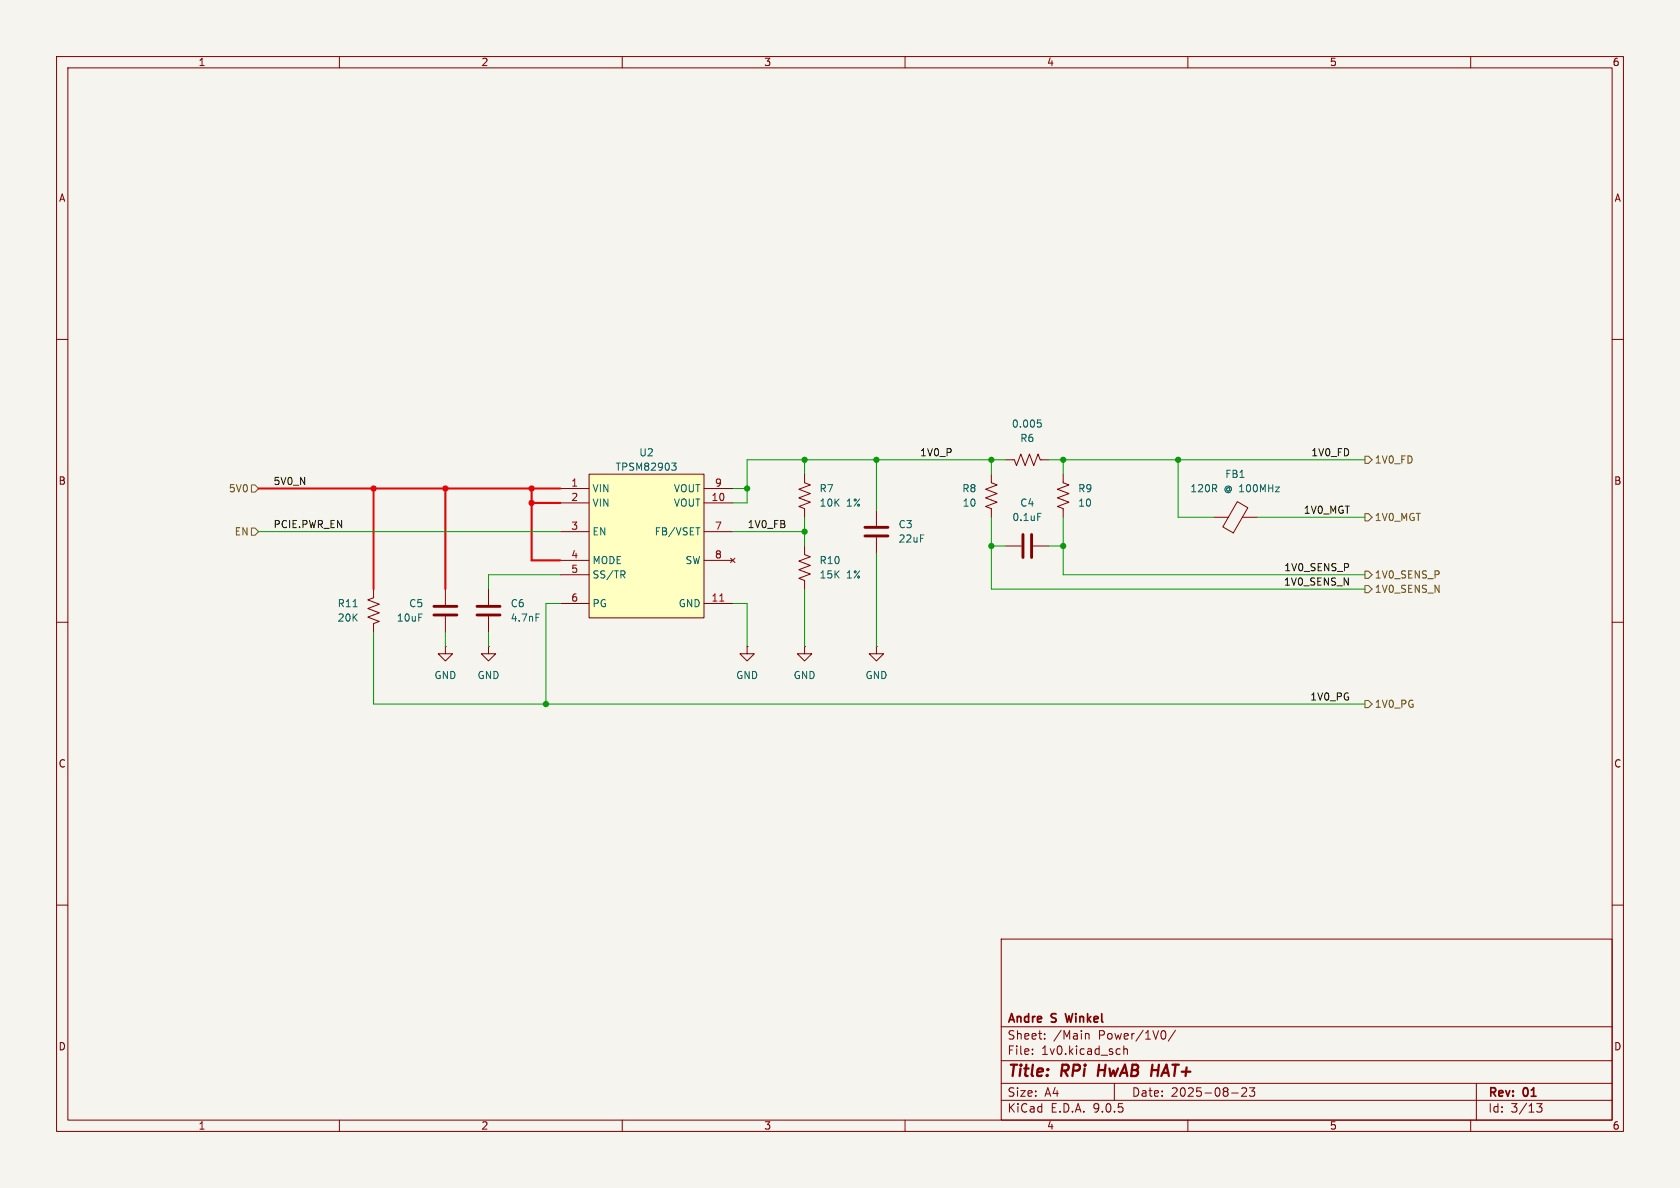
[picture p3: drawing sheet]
(kicad_sch
 (version 20250114)
 (generator "eeschema")
 (generator_version "9.0")
 (paper "A4")
 (title_block
  (title "RPi HwAB HAT+")
  (date "2025-08-23")
  (rev "01")
  (company "Andre S Winkel"))
 (lib_symbols
  (symbol "library:C"
   (pin_numbers (hide yes))
   (pin_names
    (offset 0.254)) (exclude_from_sim no) (in_bom yes) (on_board yes)
   (property "Reference" "C" (at 0.635 2.54 0) (effects (font (size 1.27 1.27)) (justify left)))
   (property "Value" "C" (at 0.635 -2.54 0) (effects (font (size 1.27 1.27)) (justify left)))
   (property "Footprint" "" (at 0.9652 -3.81 0) (effects (font (size 1.27 1.27)) (hide yes)))
   (property "Datasheet" "~" (at 0 0 0) (effects (font (size 1.27 1.27)) (hide yes)))
   (property "Description" "Unpolarized capacitor" (at 0 0 0) (effects (font (size 1.27 1.27)) (hide yes)))
   (symbol "C_0_1"
    (polyline (pts (xy -2.032 0.762) (xy 2.032 0.762)) (stroke (width 0.508) (type default)) (fill (type none)))
    (polyline (pts (xy -2.032 -0.762) (xy 2.032 -0.762)) (stroke (width 0.508) (type default)) (fill (type none))))
   (symbol "C_1_1"
    (pin passive line (at 0 3.81 270) (length 2.794) (name "~" (effects (font (size 1.27 1.27)))) (number "1" (effects (font (size 1.27 1.27)))))
    (pin passive line (at 0 -3.81 90) (length 2.794) (name "~" (effects (font (size 1.27 1.27)))) (number "2" (effects (font (size 1.27 1.27))))))
   (embedded_fonts no))
  (symbol "library:FerriteBead"
   (pin_numbers (hide yes))
   (pin_names
    (offset 0)) (exclude_from_sim no) (in_bom yes) (on_board yes)
   (property "Reference" "FB" (at -3.81 0.635 90) (effects (font (size 1.27 1.27))))
   (property "Value" "FerriteBead" (at 3.81 0 90) (effects (font (size 1.27 1.27))))
   (property "Footprint" "" (at -1.778 0 90) (effects (font (size 1.27 1.27)) (hide yes)))
   (property "Datasheet" "~" (at 0 0 0) (effects (font (size 1.27 1.27)) (hide yes)))
   (property "Description" "Ferrite bead" (at 0 0 0) (effects (font (size 1.27 1.27)) (hide yes)))
   (symbol "FerriteBead_0_1"
    (polyline (pts (xy -2.7686 0.4064) (xy -1.7018 2.2606) (xy 2.7686 -0.3048) (xy 1.6764 -2.159) (xy -2.7686 0.4064)) (stroke (width 0) (type default)) (fill (type none)))
    (polyline (pts (xy 0 1.27) (xy 0 1.2954)) (stroke (width 0) (type default)) (fill (type none)))
    (polyline (pts (xy 0 -1.27) (xy 0 -1.2192)) (stroke (width 0) (type default)) (fill (type none))))
   (symbol "FerriteBead_1_1"
    (pin passive line (at 0 3.81 270) (length 2.54) (name "~" (effects (font (size 1.27 1.27)))) (number "1" (effects (font (size 1.27 1.27)))))
    (pin passive line (at 0 -3.81 90) (length 2.54) (name "~" (effects (font (size 1.27 1.27)))) (number "2" (effects (font (size 1.27 1.27))))))
   (embedded_fonts no))
  (symbol "library:GND"
   (power)
   (pin_numbers (hide yes))
   (pin_names
    (offset 0) (hide yes)) (exclude_from_sim no) (in_bom yes) (on_board yes)
   (property "Reference" "#PWR" (at 0 -6.35 0) (effects (font (size 1.27 1.27)) (hide yes)))
   (property "Value" "GND" (at 0 -3.81 0) (effects (font (size 1.27 1.27))))
   (property "Footprint" "" (at 0 0 0) (effects (font (size 1.27 1.27)) (hide yes)))
   (property "Datasheet" "" (at 0 0 0) (effects (font (size 1.27 1.27)) (hide yes)))
   (property "Description" "Power symbol creates a global label with name \"GND\" , ground" (at 0 0 0) (effects (font (size 1.27 1.27)) (hide yes)))
   (symbol "GND_0_1"
    (polyline (pts (xy 0 0) (xy 0 -1.27) (xy 1.27 -1.27) (xy 0 -2.54) (xy -1.27 -1.27) (xy 0 -1.27)) (stroke (width 0) (type default)) (fill (type none))))
   (symbol "GND_1_1"
    (pin power_in line (at 0 0 270) (length 0) (name "~" (effects (font (size 1.27 1.27)))) (number "1" (effects (font (size 1.27 1.27))))))
   (embedded_fonts no))
  (symbol "library:R_US"
   (pin_numbers (hide yes))
   (pin_names
    (offset 0)) (exclude_from_sim no) (in_bom yes) (on_board yes)
   (property "Reference" "R" (at 2.54 0 90) (effects (font (size 1.27 1.27))))
   (property "Value" "R_US" (at -2.54 0 90) (effects (font (size 1.27 1.27))))
   (property "Footprint" "" (at 1.016 -0.254 90) (effects (font (size 1.27 1.27)) (hide yes)))
   (property "Datasheet" "~" (at 0 0 0) (effects (font (size 1.27 1.27)) (hide yes)))
   (property "Description" "Resistor, US symbol" (at 0 0 0) (effects (font (size 1.27 1.27)) (hide yes)))
   (symbol "R_US_0_1"
    (polyline (pts (xy 0 2.286) (xy 0 2.54)) (stroke (width 0) (type default)) (fill (type none)))
    (polyline (pts (xy 0 2.286) (xy 1.016 1.905) (xy 0 1.524) (xy -1.016 1.143) (xy 0 0.762)) (stroke (width 0) (type default)) (fill (type none)))
    (polyline (pts (xy 0 0.762) (xy 1.016 0.381) (xy 0 0) (xy -1.016 -0.381) (xy 0 -0.762)) (stroke (width 0) (type default)) (fill (type none)))
    (polyline (pts (xy 0 -0.762) (xy 1.016 -1.143) (xy 0 -1.524) (xy -1.016 -1.905) (xy 0 -2.286)) (stroke (width 0) (type default)) (fill (type none)))
    (polyline (pts (xy 0 -2.286) (xy 0 -2.54)) (stroke (width 0) (type default)) (fill (type none))))
   (symbol "R_US_1_1"
    (pin passive line (at 0 3.81 270) (length 1.27) (name "~" (effects (font (size 1.27 1.27)))) (number "1" (effects (font (size 1.27 1.27)))))
    (pin passive line (at 0 -3.81 90) (length 1.27) (name "~" (effects (font (size 1.27 1.27)))) (number "2" (effects (font (size 1.27 1.27))))))
   (embedded_fonts no))
  (symbol "library:TPSM82903" (exclude_from_sim no) (in_bom yes) (on_board yes)
   (property "Reference" "U" (at 0 17.78 0) (effects (font (size 1.27 1.27))))
   (property "Value" "TPSM82903" (at 0 15.24 0) (effects (font (size 1.27 1.27))))
   (property "Footprint" "library:TPSM82903SISR" (at 0 0 0) (effects (font (size 1.27 1.27)) (hide yes)))
   (property "Datasheet" "https://www.ti.com/lit/ds/symlink/tpsm82903.pdf?ts=1767317655574" (at 0 0 0) (effects (font (size 1.27 1.27)) (hide yes)))
   (property "Description" "3-V to 17-V, 3-A, high-efficiency, low-IQ synchronous buck converter module with integrated inductor" (at 0 -24.13 0) (effects (font (size 1.27 1.27)) (hide yes)))
   (property "Manufacturer" "Texas Instruments" (at 0 -24.13 0) (effects (font (size 1.27 1.27)) (hide yes)))
   (property "Manufacturer Product Number" "TPSM82903SISR" (at 0 -24.13 0) (effects (font (size 1.27 1.27)) (hide yes)))
   (symbol "TPSM82903_1_1"
    (rectangle (start -10.16 12.7) (end 10.16 -12.7) (stroke (width 0) (type solid)) (fill (type color) (color 255 255 194 1)))
    (pin power_in line (at -15.24 10.16 0) (length 5.08) (name "VIN" (effects (font (size 1.27 1.27)))) (number "1" (effects (font (size 1.27 1.27)))))
    (pin power_in line (at -15.24 7.62 0) (length 5.08) (name "VIN" (effects (font (size 1.27 1.27)))) (number "2" (effects (font (size 1.27 1.27)))))
    (pin input line (at -15.24 2.54 0) (length 5.08) (name "EN" (effects (font (size 1.27 1.27)))) (number "3" (effects (font (size 1.27 1.27)))))
    (pin input line (at -15.24 -2.54 0) (length 5.08) (name "MODE" (effects (font (size 1.27 1.27)))) (number "4" (effects (font (size 1.27 1.27)))))
    (pin input line (at -15.24 -5.08 0) (length 5.08) (name "SS/TR" (effects (font (size 1.27 1.27)))) (number "5" (effects (font (size 1.27 1.27)))))
    (pin output line (at -15.24 -10.16 0) (length 5.08) (name "PG" (effects (font (size 1.27 1.27)))) (number "6" (effects (font (size 1.27 1.27)))))
    (pin power_out line (at 15.24 10.16 180) (length 5.08) (name "VOUT" (effects (font (size 1.27 1.27)))) (number "9" (effects (font (size 1.27 1.27)))))
    (pin power_out line (at 15.24 7.62 180) (length 5.08) (name "VOUT" (effects (font (size 1.27 1.27)))) (number "10" (effects (font (size 1.27 1.27)))))
    (pin input line (at 15.24 2.54 180) (length 5.08) (name "FB/VSET" (effects (font (size 1.27 1.27)))) (number "7" (effects (font (size 1.27 1.27)))))
    (pin no_connect line (at 15.24 -2.54 180) (length 5.08) (name "SW" (effects (font (size 1.27 1.27)))) (number "8" (effects (font (size 1.27 1.27)))))
    (pin power_in line (at 15.24 -10.16 180) (length 5.08) (name "GND" (effects (font (size 1.27 1.27)))) (number "11" (effects (font (size 1.27 1.27))))))
   (embedded_fonts no)))
 (junction
  (at 187.96 96.52)
  (diameter 0)
  (color 0 0 0 0))
 (junction
  (at 96.52 124.46)
  (diameter 0)
  (color 0 0 0 0))
 (junction
  (at 208.28 81.28)
  (diameter 0)
  (color 0 0 0 0))
 (junction
  (at 175.26 96.52)
  (diameter 0)
  (color 0 0 0 0))
 (junction
  (at 187.96 81.28)
  (diameter 0)
  (color 0 0 0 0))
 (junction
  (at 142.24 93.98)
  (diameter 0)
  (color 0 0 0 0))
 (junction
  (at 78.74 86.36)
  (diameter 0)
  (color 255 0 0 1))
 (junction
  (at 93.98 88.9)
  (diameter 0)
  (color 255 0 0 1))
 (junction
  (at 66.04 86.36)
  (diameter 0)
  (color 255 0 0 1))
 (junction
  (at 175.26 81.28)
  (diameter 0)
  (color 0 0 0 0))
 (junction
  (at 142.24 81.28)
  (diameter 0)
  (color 0 0 0 0))
 (junction
  (at 132.08 86.36)
  (diameter 0)
  (color 0 0 0 0))
 (junction
  (at 154.94 81.28)
  (diameter 0)
  (color 0 0 0 0))
 (junction
  (at 93.98 86.36)
  (diameter 0)
  (color 255 0 0 1))
 (wire
  (pts (xy 96.52 106.68) (xy 96.52 124.46))
  (stroke (width 0) (type default)))
 (wire
  (pts (xy 93.98 88.9) (xy 99.06 88.9))
  (stroke (width 0.3556) (type default) (color 255 0 0 1)))
 (wire
  (pts (xy 78.74 86.36) (xy 93.98 86.36))
  (stroke (width 0.3556) (type default) (color 255 0 0 1)))
 (wire
  (pts (xy 185.42 81.28) (xy 187.96 81.28))
  (stroke (width 0) (type default)))
 (wire
  (pts (xy 208.28 81.28) (xy 241.3 81.28))
  (stroke (width 0) (type default)))
 (wire
  (pts (xy 86.36 101.6) (xy 86.36 104.14))
  (stroke (width 0) (type default)))
 (wire
  (pts (xy 175.26 91.44) (xy 175.26 96.52))
  (stroke (width 0) (type default)))
 (wire
  (pts (xy 142.24 91.44) (xy 142.24 93.98))
  (stroke (width 0) (type default)))
 (wire
  (pts (xy 142.24 104.14) (xy 142.24 114.3))
  (stroke (width 0) (type default)))
 (wire
  (pts (xy 93.98 88.9) (xy 93.98 99.06))
  (stroke (width 0.3556) (type default) (color 255 0 0 1)))
 (wire
  (pts (xy 142.24 81.28) (xy 142.24 83.82))
  (stroke (width 0) (type default)))
 (wire
  (pts (xy 132.08 86.36) (xy 132.08 88.9))
  (stroke (width 0) (type default)))
 (wire
  (pts (xy 187.96 81.28) (xy 208.28 81.28))
  (stroke (width 0) (type default)))
 (wire
  (pts (xy 175.26 104.14) (xy 241.3 104.14))
  (stroke (width 0) (type default)))
 (wire
  (pts (xy 222.25 91.44) (xy 241.3 91.44))
  (stroke (width 0) (type default)))
 (wire
  (pts (xy 93.98 99.06) (xy 99.06 99.06))
  (stroke (width 0.3556) (type default) (color 255 0 0 1)))
 (wire
  (pts (xy 154.94 81.28) (xy 175.26 81.28))
  (stroke (width 0) (type default)))
 (wire
  (pts (xy 66.04 111.76) (xy 66.04 124.46))
  (stroke (width 0) (type default)))
 (wire
  (pts (xy 66.04 86.36) (xy 66.04 104.14))
  (stroke (width 0.3556) (type default) (color 255 0 0 1)))
 (wire
  (pts (xy 142.24 93.98) (xy 142.24 96.52))
  (stroke (width 0) (type default)))
 (wire
  (pts (xy 99.06 101.6) (xy 86.36 101.6))
  (stroke (width 0) (type default)))
 (wire
  (pts (xy 129.54 93.98) (xy 142.24 93.98))
  (stroke (width 0) (type default)))
 (wire
  (pts (xy 78.74 114.3) (xy 78.74 111.76))
  (stroke (width 0) (type default)))
 (wire
  (pts (xy 93.98 86.36) (xy 93.98 88.9))
  (stroke (width 0.3556) (type default) (color 255 0 0 1)))
 (wire
  (pts (xy 86.36 114.3) (xy 86.36 111.76))
  (stroke (width 0) (type default)))
 (wire
  (pts (xy 45.72 93.98) (xy 99.06 93.98))
  (stroke (width 0) (type default)))
 (wire
  (pts (xy 66.04 124.46) (xy 96.52 124.46))
  (stroke (width 0) (type default)))
 (wire
  (pts (xy 45.72 86.36) (xy 66.04 86.36))
  (stroke (width 0.3556) (type default) (color 255 0 0 1)))
 (wire
  (pts (xy 175.26 96.52) (xy 177.8 96.52))
  (stroke (width 0) (type default)))
 (wire
  (pts (xy 185.42 96.52) (xy 187.96 96.52))
  (stroke (width 0) (type default)))
 (wire
  (pts (xy 129.54 106.68) (xy 132.08 106.68))
  (stroke (width 0) (type default)))
 (wire
  (pts (xy 208.28 91.44) (xy 214.63 91.44))
  (stroke (width 0) (type default)))
 (wire
  (pts (xy 142.24 81.28) (xy 154.94 81.28))
  (stroke (width 0) (type default)))
 (wire
  (pts (xy 132.08 88.9) (xy 129.54 88.9))
  (stroke (width 0) (type default)))
 (wire
  (pts (xy 99.06 106.68) (xy 96.52 106.68))
  (stroke (width 0) (type default)))
 (wire
  (pts (xy 132.08 106.68) (xy 132.08 114.3))
  (stroke (width 0) (type default)))
 (wire
  (pts (xy 132.08 81.28) (xy 142.24 81.28))
  (stroke (width 0) (type default)))
 (wire
  (pts (xy 78.74 86.36) (xy 78.74 104.14))
  (stroke (width 0.3556) (type default) (color 255 0 0 1)))
 (wire
  (pts (xy 175.26 96.52) (xy 175.26 104.14))
  (stroke (width 0) (type default)))
 (wire
  (pts (xy 154.94 81.28) (xy 154.94 90.17))
  (stroke (width 0) (type default)))
 (wire
  (pts (xy 93.98 86.36) (xy 99.06 86.36))
  (stroke (width 0.3556) (type default) (color 255 0 0 1)))
 (wire
  (pts (xy 154.94 97.79) (xy 154.94 114.3))
  (stroke (width 0) (type default)))
 (wire
  (pts (xy 175.26 81.28) (xy 177.8 81.28))
  (stroke (width 0) (type default)))
 (wire
  (pts (xy 132.08 86.36) (xy 132.08 81.28))
  (stroke (width 0) (type default)))
 (wire
  (pts (xy 187.96 96.52) (xy 187.96 101.6))
  (stroke (width 0) (type default)))
 (wire
  (pts (xy 175.26 83.82) (xy 175.26 81.28))
  (stroke (width 0) (type default)))
 (wire
  (pts (xy 187.96 91.44) (xy 187.96 96.52))
  (stroke (width 0) (type default)))
 (wire
  (pts (xy 129.54 86.36) (xy 132.08 86.36))
  (stroke (width 0) (type default)))
 (wire
  (pts (xy 96.52 124.46) (xy 241.3 124.46))
  (stroke (width 0) (type default)))
 (wire
  (pts (xy 66.04 86.36) (xy 78.74 86.36))
  (stroke (width 0.3556) (type default) (color 255 0 0 1)))
 (wire
  (pts (xy 187.96 101.6) (xy 241.3 101.6))
  (stroke (width 0) (type default)))
 (wire
  (pts (xy 208.28 81.28) (xy 208.28 91.44))
  (stroke (width 0) (type default)))
 (wire
  (pts (xy 187.96 83.82) (xy 187.96 81.28))
  (stroke (width 0) (type default)))
 (label "1V0_SENS_N"
  (at 238.76 104.14 180)
  (effects (font (size 1.27 1.27)) (justify right bottom)))
 (label "1V0_SENS_P"
  (at 238.76 101.6 180)
  (effects (font (size 1.27 1.27)) (justify right bottom)))
 (label "1V0_MGT"
  (at 238.76 91.44 180)
  (effects (font (size 1.27 1.27)) (justify right bottom)))
 (label "5V0_N"
  (at 48.26 86.36 0)
  (effects (font (size 1.27 1.27)) (justify left bottom)))
 (label "1V0_P"
  (at 162.56 81.28 0)
  (effects (font (size 1.27 1.27)) (justify left bottom)))
 (label "1V0_FB"
  (at 132.08 93.98 0)
  (effects (font (size 1.27 1.27)) (justify left bottom)))
 (label "1V0_PG"
  (at 238.76 124.46 180)
  (effects (font (size 1.27 1.27)) (justify right bottom)))
 (label "1V0_FD"
  (at 238.76 81.28 180)
  (effects (font (size 1.27 1.27)) (justify right bottom)))
 (label "PCIE.PWR_EN"
  (at 48.26 93.98 0)
  (effects (font (size 1.27 1.27)) (justify left bottom)))
 (hierarchical_label "1V0_MGT"
  (shape output)
  (at 241.3 91.44 0)
  (effects (font (size 1.27 1.27)) (justify left)))
 (hierarchical_label "5V0"
  (shape input)
  (at 45.72 86.36 180)
  (effects (font (size 1.27 1.27)) (justify right)))
 (hierarchical_label "1V0_SENS_P"
  (shape output)
  (at 241.3 101.6 0)
  (effects (font (size 1.27 1.27)) (justify left)))
 (hierarchical_label "EN"
  (shape input)
  (at 45.72 93.98 180)
  (effects (font (size 1.27 1.27)) (justify right)))
 (hierarchical_label "1V0_PG"
  (shape output)
  (at 241.3 124.46 0)
  (effects (font (size 1.27 1.27)) (justify left)))
 (hierarchical_label "1V0_FD"
  (shape output)
  (at 241.3 81.28 0)
  (effects (font (size 1.27 1.27)) (justify left)))
 (hierarchical_label "1V0_SENS_N"
  (shape output)
  (at 241.3 104.14 0)
  (effects (font (size 1.27 1.27)) (justify left)))
 (symbol
  (lib_id "library:R_US")
  (at 181.61 81.28 270)
  (mirror x)
  (unit 1)
  (exclude_from_sim no)
  (in_bom yes)
  (on_board yes)
  (dnp no)
  (property "Reference" "R6" (at 181.61 77.47 90) (effects (font (size 1.27 1.27))))
  (property "Value" "0.005" (at 181.61 74.93 90) (effects (font (size 1.27 1.27))))
  (property "Footprint" "Resistor_SMD:R_1206_3216Metric" (at 181.356 80.264 90) (effects (font (size 1.27 1.27)) (hide yes)))
  (property "Datasheet" "~" (at 181.61 81.28 0) (effects (font (size 1.27 1.27)) (hide yes)))
  (property "Description" "RES 0.005 OHM 1% 1W 1206" (at 181.61 81.28 0) (effects (font (size 1.27 1.27)) (hide yes)))
  (property "Manufacturer" "Vishay Dale" (at 181.61 81.28 0) (effects (font (size 1.27 1.27)) (hide yes)))
  (property "Manufacturer Product Number" "WSLP12065L000FEA" (at 181.61 81.28 90) (effects (font (size 1.27 1.27)) (hide yes)))
  (property "Part Description" "RES 0.005 OHM 1% 1W 1206" (at 181.61 81.28 90) (effects (font (size 1.27 1.27)) (hide yes)))
  (pin "1")
  (pin "2"))
 (symbol
  (lib_id "library:C")
  (at 86.36 107.95 0)
  (unit 1)
  (exclude_from_sim no)
  (in_bom yes)
  (on_board yes)
  (dnp no)
  (property "Reference" "C6" (at 90.17 106.68 0) (effects (font (size 1.27 1.27)) (justify left)))
  (property "Value" "4.7nF" (at 90.17 109.22 0) (effects (font (size 1.27 1.27)) (justify left)))
  (property "Footprint" "Capacitor_SMD:C_0402_1005Metric" (at 87.3252 111.76 0) (effects (font (size 1.27 1.27)) (hide yes)))
  (property "Datasheet" "~" (at 86.36 107.95 0) (effects (font (size 1.27 1.27)) (hide yes)))
  (property "Description" "CAP CER 0402 4.7NF 50V X7R 5%" (at 86.36 107.95 0) (effects (font (size 1.27 1.27)) (hide yes)))
  (property "Manufacturer" "KEMET" (at 86.36 107.95 0) (effects (font (size 1.27 1.27)) (hide yes)))
  (property "Manufacturer Product Number" "C0402C472J5RECTU" (at 86.36 107.95 0) (effects (font (size 1.27 1.27)) (hide yes)))
  (property "Name" "" (at 86.36 107.95 0) (effects (font (size 1.27 1.27)) (hide yes)))
  (property "Part Description" "CAP CER 0402 4.7NF 50V X7R 5%" (at 86.36 107.95 0) (effects (font (size 1.27 1.27)) (hide yes)))
  (pin "1")
  (pin "2"))
 (symbol
  (lib_id "library:FerriteBead")
  (at 218.44 91.44 90)
  (unit 1)
  (exclude_from_sim no)
  (in_bom yes)
  (on_board yes)
  (dnp no)
  (fields_autoplaced yes)
  (property "Reference" "FB1" (at 218.3892 83.82 90) (effects (font (size 1.27 1.27))))
  (property "Value" "120R @ 100MHz" (at 218.3892 86.36 90) (effects (font (size 1.27 1.27))))
  (property "Footprint" "Inductor_SMD:L_0603_1608Metric" (at 218.44 93.218 90) (effects (font (size 1.27 1.27)) (hide yes)))
  (property "Datasheet" "~" (at 218.44 91.44 0) (effects (font (size 1.27 1.27)) (hide yes)))
  (property "Description" "Ferrite bead" (at 218.44 91.44 0) (effects (font (size 1.27 1.27)) (hide yes)))
  (property "Manufacturer" "Murata Electronics" (at 218.44 91.44 90) (effects (font (size 1.27 1.27)) (hide yes)))
  (property "Manufacturer Product Number" "BLM18KG121TN1D" (at 218.44 91.44 90) (effects (font (size 1.27 1.27)) (hide yes)))
  (property "Name" "" (at 218.44 91.44 0) (effects (font (size 1.27 1.27)) (hide yes)))
  (property "Part Description" "FERRITE BEAD 120 OHM 0603 1LN" (at 218.44 91.44 90) (effects (font (size 1.27 1.27)) (hide yes)))
  (pin "2")
  (pin "1"))
 (symbol
  (lib_id "library:TPSM82903")
  (at 114.3 96.52 0)
  (unit 1)
  (exclude_from_sim no)
  (in_bom yes)
  (on_board yes)
  (dnp no)
  (fields_autoplaced yes)
  (property "Reference" "U2" (at 114.3 80.01 0) (effects (font (size 1.27 1.27))))
  (property "Value" "TPSM82903" (at 114.3 82.55 0) (effects (font (size 1.27 1.27))))
  (property "Footprint" "library:TPSM82903SISR" (at 114.3 96.52 0) (effects (font (size 1.27 1.27)) (hide yes)))
  (property "Datasheet" "https://www.ti.com/lit/ds/symlink/tpsm82903.pdf?ts=1767317655574" (at 114.3 96.52 0) (effects (font (size 1.27 1.27)) (hide yes)))
  (property "Description" "3-V to 17-V, 3-A, high-efficiency, low-IQ synchronous buck converter module with integrated inductor" (at 114.3 120.65 0) (effects (font (size 1.27 1.27)) (hide yes)))
  (property "Manufacturer" "Texas Instruments" (at 114.3 120.65 0) (effects (font (size 1.27 1.27)) (hide yes)))
  (property "Manufacturer Product Number" "TPSM82903SISR" (at 114.3 120.65 0) (effects (font (size 1.27 1.27)) (hide yes)))
  (property "Name" "" (at 114.3 96.52 0) (effects (font (size 1.27 1.27)) (hide yes)))
  (property "Part Description" "3-V TO 17-V, 3-A, HIGH-EFFICIENC" (at 114.3 96.52 0) (effects (font (size 1.27 1.27)) (hide yes)))
  (pin "11")
  (pin "8")
  (pin "7")
  (pin "10")
  (pin "9")
  (pin "6")
  (pin "5")
  (pin "4")
  (pin "3")
  (pin "2")
  (pin "1"))
 (symbol
  (lib_id "library:R_US")
  (at 175.26 87.63 180)
  (unit 1)
  (exclude_from_sim no)
  (in_bom yes)
  (on_board yes)
  (dnp no)
  (property "Reference" "R8" (at 172.72 86.36 0) (effects (font (size 1.27 1.27)) (justify left)))
  (property "Value" "10" (at 172.72 88.9 0) (effects (font (size 1.27 1.27)) (justify left)))
  (property "Footprint" "Resistor_SMD:R_0402_1005Metric" (at 174.244 87.376 90) (effects (font (size 1.27 1.27)) (hide yes)))
  (property "Datasheet" "~" (at 175.26 87.63 0) (effects (font (size 1.27 1.27)) (hide yes)))
  (property "Description" "RES 10 OHM 1% 1/16W 0402" (at 175.26 87.63 0) (effects (font (size 1.27 1.27)) (hide yes)))
  (property "Manufacturer" "YAGEO" (at 175.26 87.63 0) (effects (font (size 1.27 1.27)) (hide yes)))
  (property "Manufacturer Product Number" "RC0402FR-0710RL" (at 175.26 87.63 0) (effects (font (size 1.27 1.27)) (hide yes)))
  (property "Name" "" (at 175.26 87.63 0) (effects (font (size 1.27 1.27)) (hide yes)))
  (property "Part Description" "RES 10 OHM 1% 1/16W 0402" (at 175.26 87.63 0) (effects (font (size 1.27 1.27)) (hide yes)))
  (pin "1")
  (pin "2"))
 (symbol
  (lib_id "library:GND")
  (at 86.36 114.3 0)
  (unit 1)
  (exclude_from_sim no)
  (in_bom yes)
  (on_board yes)
  (dnp no)
  (fields_autoplaced yes)
  (property "Reference" "#PWR05" (at 86.36 120.65 0) (effects (font (size 1.27 1.27)) (hide yes)))
  (property "Value" "GND" (at 86.36 119.38 0) (effects (font (size 1.27 1.27))))
  (property "Footprint" "" (at 86.36 114.3 0) (effects (font (size 1.27 1.27)) (hide yes)))
  (property "Datasheet" "" (at 86.36 114.3 0) (effects (font (size 1.27 1.27)) (hide yes)))
  (property "Description" "Power symbol creates a global label with name \"GND\" , ground" (at 86.36 114.3 0) (effects (font (size 1.27 1.27)) (hide yes)))
  (pin "1"))
 (symbol
  (lib_id "library:R_US")
  (at 142.24 100.33 0)
  (unit 1)
  (exclude_from_sim no)
  (in_bom yes)
  (on_board yes)
  (dnp no)
  (fields_autoplaced yes)
  (property "Reference" "R10" (at 144.78 99.0599 0) (effects (font (size 1.27 1.27)) (justify left)))
  (property "Value" "15K 1%" (at 144.78 101.5999 0) (effects (font (size 1.27 1.27)) (justify left)))
  (property "Footprint" "Resistor_SMD:R_0402_1005Metric" (at 143.256 100.584 90) (effects (font (size 1.27 1.27)) (hide yes)))
  (property "Datasheet" "~" (at 142.24 100.33 0) (effects (font (size 1.27 1.27)) (hide yes)))
  (property "Description" "RES 15K OHM 1% 1/16W 0402" (at 142.24 100.33 0) (effects (font (size 1.27 1.27)) (hide yes)))
  (property "Manufacturer" "Vishay Dale" (at 142.24 100.33 0) (effects (font (size 1.27 1.27)) (hide yes)))
  (property "Manufacturer Product Number" "CRCW040215K0FKED" (at 142.24 100.33 0) (effects (font (size 1.27 1.27)) (hide yes)))
  (property "Part Description" "RES 15K OHM 1% 1/16W 0402" (at 142.24 100.33 0) (effects (font (size 1.27 1.27)) (hide yes)))
  (pin "1")
  (pin "2"))
 (symbol
  (lib_id "library:GND")
  (at 78.74 114.3 0)
  (unit 1)
  (exclude_from_sim no)
  (in_bom yes)
  (on_board yes)
  (dnp no)
  (fields_autoplaced yes)
  (property "Reference" "#PWR04" (at 78.74 120.65 0) (effects (font (size 1.27 1.27)) (hide yes)))
  (property "Value" "GND" (at 78.74 119.38 0) (effects (font (size 1.27 1.27))))
  (property "Footprint" "" (at 78.74 114.3 0) (effects (font (size 1.27 1.27)) (hide yes)))
  (property "Datasheet" "" (at 78.74 114.3 0) (effects (font (size 1.27 1.27)) (hide yes)))
  (property "Description" "Power symbol creates a global label with name \"GND\" , ground" (at 78.74 114.3 0) (effects (font (size 1.27 1.27)) (hide yes)))
  (pin "1"))
 (symbol
  (lib_id "library:R_US")
  (at 187.96 87.63 180)
  (unit 1)
  (exclude_from_sim no)
  (in_bom yes)
  (on_board yes)
  (dnp no)
  (property "Reference" "R9" (at 190.5 86.36 0) (effects (font (size 1.27 1.27)) (justify right)))
  (property "Value" "10" (at 190.5 88.9 0) (effects (font (size 1.27 1.27)) (justify right)))
  (property "Footprint" "Resistor_SMD:R_0402_1005Metric" (at 186.944 87.376 90) (effects (font (size 1.27 1.27)) (hide yes)))
  (property "Datasheet" "~" (at 187.96 87.63 0) (effects (font (size 1.27 1.27)) (hide yes)))
  (property "Description" "RES 10 OHM 1% 1/16W 0402" (at 187.96 87.63 0) (effects (font (size 1.27 1.27)) (hide yes)))
  (property "Manufacturer" "YAGEO" (at 187.96 87.63 0) (effects (font (size 1.27 1.27)) (hide yes)))
  (property "Manufacturer Product Number" "RC0402FR-0710RL" (at 187.96 87.63 0) (effects (font (size 1.27 1.27)) (hide yes)))
  (property "Name" "" (at 187.96 87.63 0) (effects (font (size 1.27 1.27)) (hide yes)))
  (property "Part Description" "RES 10 OHM 1% 1/16W 0402" (at 187.96 87.63 0) (effects (font (size 1.27 1.27)) (hide yes)))
  (pin "1")
  (pin "2"))
 (symbol
  (lib_id "library:R_US")
  (at 142.24 87.63 0)
  (unit 1)
  (exclude_from_sim no)
  (in_bom yes)
  (on_board yes)
  (dnp no)
  (fields_autoplaced yes)
  (property "Reference" "R7" (at 144.78 86.3599 0) (effects (font (size 1.27 1.27)) (justify left)))
  (property "Value" "10K 1%" (at 144.78 88.8999 0) (effects (font (size 1.27 1.27)) (justify left)))
  (property "Footprint" "Resistor_SMD:R_0402_1005Metric" (at 143.256 87.884 90) (effects (font (size 1.27 1.27)) (hide yes)))
  (property "Datasheet" "~" (at 142.24 87.63 0) (effects (font (size 1.27 1.27)) (hide yes)))
  (property "Description" "RES 10K OHM 1% 1/16W 0402" (at 142.24 87.63 0) (effects (font (size 1.27 1.27)) (hide yes)))
  (property "Manufacturer" "Vishay Dale" (at 142.24 87.63 0) (effects (font (size 1.27 1.27)) (hide yes)))
  (property "Manufacturer Product Number" "CRCW040210K0FKED" (at 142.24 87.63 0) (effects (font (size 1.27 1.27)) (hide yes)))
  (property "Part Description" "RES 10K OHM 1% 1/16W 0402" (at 142.24 87.63 0) (effects (font (size 1.27 1.27)) (hide yes)))
  (pin "1")
  (pin "2"))
 (symbol
  (lib_id "library:R_US")
  (at 66.04 107.95 0)
  (mirror x)
  (unit 1)
  (exclude_from_sim no)
  (in_bom yes)
  (on_board yes)
  (dnp no)
  (property "Reference" "R11" (at 63.5 106.6799 0) (effects (font (size 1.27 1.27)) (justify right)))
  (property "Value" "20K" (at 63.5 109.2199 0) (effects (font (size 1.27 1.27)) (justify right)))
  (property "Footprint" "Resistor_SMD:R_0402_1005Metric" (at 67.056 107.696 90) (effects (font (size 1.27 1.27)) (hide yes)))
  (property "Datasheet" "~" (at 66.04 107.95 0) (effects (font (size 1.27 1.27)) (hide yes)))
  (property "Description" "RES 100K OHM 1% 1/16W 0402" (at 66.04 107.95 0) (effects (font (size 1.27 1.27)) (hide yes)))
  (property "Manufacturer" "YAGEO" (at 66.04 107.95 0) (effects (font (size 1.27 1.27)) (hide yes)))
  (property "Manufacturer Product Number" "RC0402FR-0722KL" (at 66.04 107.95 90) (effects (font (size 1.27 1.27)) (hide yes)))
  (property "Part Description" "RES 22K OHM 1% 1/16W 0402" (at 66.04 107.95 90) (effects (font (size 1.27 1.27)) (hide yes)))
  (pin "2")
  (pin "1"))
 (symbol
  (lib_id "library:GND")
  (at 154.94 114.3 0)
  (unit 1)
  (exclude_from_sim no)
  (in_bom yes)
  (on_board yes)
  (dnp no)
  (property "Reference" "#PWR08" (at 154.94 120.65 0) (effects (font (size 1.27 1.27)) (hide yes)))
  (property "Value" "GND" (at 154.94 119.38 0) (effects (font (size 1.27 1.27))))
  (property "Footprint" "" (at 154.94 114.3 0) (effects (font (size 1.27 1.27)) (hide yes)))
  (property "Datasheet" "" (at 154.94 114.3 0) (effects (font (size 1.27 1.27)) (hide yes)))
  (property "Description" "Power symbol creates a global label with name \"GND\" , ground" (at 154.94 114.3 0) (effects (font (size 1.27 1.27)) (hide yes)))
  (pin "1"))
 (symbol
  (lib_id "library:C")
  (at 78.74 107.95 0)
  (unit 1)
  (exclude_from_sim no)
  (in_bom yes)
  (on_board yes)
  (dnp no)
  (property "Reference" "C5" (at 74.93 106.6799 0) (effects (font (size 1.27 1.27)) (justify right)))
  (property "Value" "10uF" (at 74.93 109.2199 0) (effects (font (size 1.27 1.27)) (justify right)))
  (property "Footprint" "Capacitor_SMD:C_1206_3216Metric" (at 79.7052 111.76 0) (effects (font (size 1.27 1.27)) (hide yes)))
  (property "Datasheet" "~" (at 78.74 107.95 0) (effects (font (size 1.27 1.27)) (hide yes)))
  (property "Description" "CAP CER 10UF 10V X5R 0402" (at 78.74 107.95 0) (effects (font (size 1.27 1.27)) (hide yes)))
  (property "Manufacturer" "KYOCERA AVX" (at 78.74 107.95 0) (effects (font (size 1.27 1.27)) (hide yes)))
  (property "Manufacturer Product Number" "TAJA106M010RNJ" (at 78.74 107.95 0) (effects (font (size 1.27 1.27)) (hide yes)))
  (property "Part Description" "CAP TANT 10UF 20% 10V 1206" (at 78.74 107.95 0) (effects (font (size 1.27 1.27)) (hide yes)))
  (pin "2")
  (pin "1"))
 (symbol
  (lib_id "library:C")
  (at 181.61 96.52 90)
  (unit 1)
  (exclude_from_sim no)
  (in_bom yes)
  (on_board yes)
  (dnp no)
  (fields_autoplaced yes)
  (property "Reference" "C4" (at 181.61 88.9 90) (effects (font (size 1.27 1.27))))
  (property "Value" "0.1uF" (at 181.61 91.44 90) (effects (font (size 1.27 1.27))))
  (property "Footprint" "Capacitor_SMD:C_0402_1005Metric" (at 185.42 95.5548 0) (effects (font (size 1.27 1.27)) (hide yes)))
  (property "Datasheet" "~" (at 181.61 96.52 0) (effects (font (size 1.27 1.27)) (hide yes)))
  (property "Description" "CAP CER 0.1UF 16V X7R 0402" (at 181.61 96.52 0) (effects (font (size 1.27 1.27)) (hide yes)))
  (property "Manufacturer" "KEMET" (at 181.61 96.52 0) (effects (font (size 1.27 1.27)) (hide yes)))
  (property "Manufacturer Product Number" "C0402C104K4RACTU" (at 181.61 96.52 90) (effects (font (size 1.27 1.27)) (hide yes)))
  (property "Part Description" "CAP CER 0.1UF 16V X7R 0402" (at 181.61 96.52 90) (effects (font (size 1.27 1.27)) (hide yes)))
  (pin "1")
  (pin "2"))
 (symbol
  (lib_id "library:C")
  (at 154.94 93.98 0)
  (mirror y)
  (unit 1)
  (exclude_from_sim no)
  (in_bom yes)
  (on_board yes)
  (dnp no)
  (property "Reference" "C3" (at 158.75 92.7099 0) (effects (font (size 1.27 1.27)) (justify right)))
  (property "Value" "22uF" (at 158.75 95.2499 0) (effects (font (size 1.27 1.27)) (justify right)))
  (property "Footprint" "Capacitor_SMD:C_0603_1608Metric" (at 153.9748 97.79 0) (effects (font (size 1.27 1.27)) (hide yes)))
  (property "Datasheet" "~" (at 154.94 93.98 0) (effects (font (size 1.27 1.27)) (hide yes)))
  (property "Description" "CAP CER 0.22UF 16V X7R 0402" (at 154.94 93.98 0) (effects (font (size 1.27 1.27)) (hide yes)))
  (property "Manufacturer" "Murata Electronics" (at 154.94 93.98 0) (effects (font (size 1.27 1.27)) (hide yes)))
  (property "Manufacturer Product Number" "GRM188R61A226ME15D" (at 154.94 93.98 0) (effects (font (size 1.27 1.27)) (hide yes)))
  (property "Part Description" "CAP CER 22UF 10V X5R 0603" (at 154.94 93.98 0) (effects (font (size 1.27 1.27)) (hide yes)))
  (pin "2")
  (pin "1"))
 (symbol
  (lib_id "library:GND")
  (at 142.24 114.3 0)
  (unit 1)
  (exclude_from_sim no)
  (in_bom yes)
  (on_board yes)
  (dnp no)
  (property "Reference" "#PWR07" (at 142.24 120.65 0) (effects (font (size 1.27 1.27)) (hide yes)))
  (property "Value" "GND" (at 142.24 119.38 0) (effects (font (size 1.27 1.27))))
  (property "Footprint" "" (at 142.24 114.3 0) (effects (font (size 1.27 1.27)) (hide yes)))
  (property "Datasheet" "" (at 142.24 114.3 0) (effects (font (size 1.27 1.27)) (hide yes)))
  (property "Description" "Power symbol creates a global label with name \"GND\" , ground" (at 142.24 114.3 0) (effects (font (size 1.27 1.27)) (hide yes)))
  (pin "1"))
 (symbol
  (lib_id "library:GND")
  (at 132.08 114.3 0)
  (unit 1)
  (exclude_from_sim no)
  (in_bom yes)
  (on_board yes)
  (dnp no)
  (property "Reference" "#PWR06" (at 132.08 120.65 0) (effects (font (size 1.27 1.27)) (hide yes)))
  (property "Value" "GND" (at 132.08 119.38 0) (effects (font (size 1.27 1.27))))
  (property "Footprint" "" (at 132.08 114.3 0) (effects (font (size 1.27 1.27)) (hide yes)))
  (property "Datasheet" "" (at 132.08 114.3 0) (effects (font (size 1.27 1.27)) (hide yes)))
  (property "Description" "Power symbol creates a global label with name \"GND\" , ground" (at 132.08 114.3 0) (effects (font (size 1.27 1.27)) (hide yes)))
  (pin "1")))
